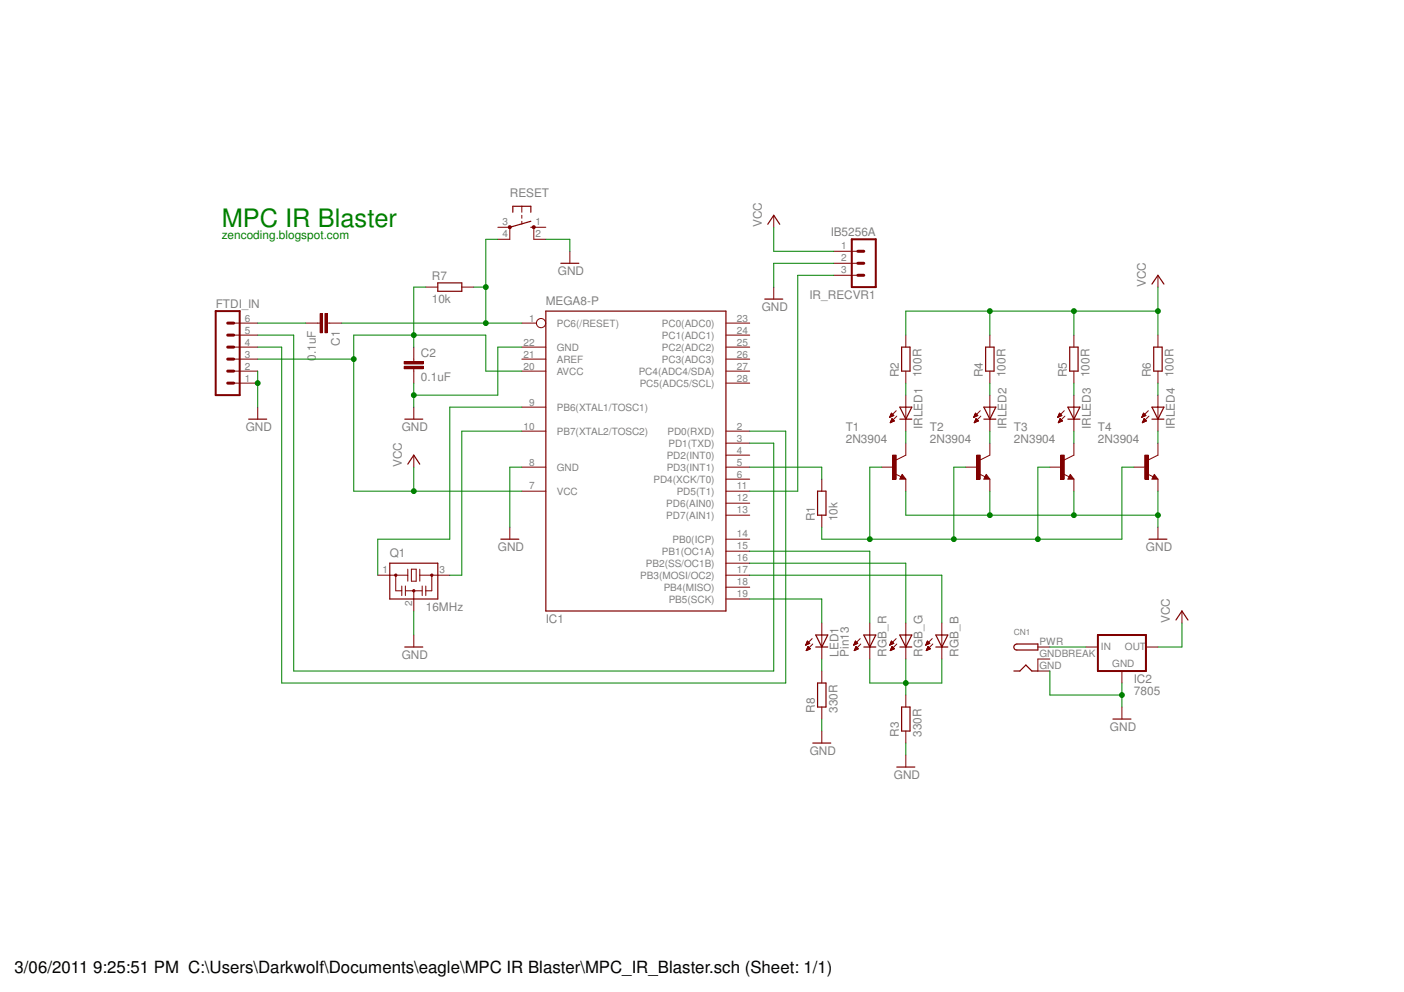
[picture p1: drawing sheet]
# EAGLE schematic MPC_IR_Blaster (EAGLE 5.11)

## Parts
C1  0.1uF  C-EU025-025X050  [C025-025X050]
C2  0.1uF  C-EU025-025X050  [C025-025X050]
CN1  DCBARRELPTH  [DCJACK_2MM_PTH]
FTDI_IN  MA06-1  [MA06-1]
IC1  MEGA8-P  [DIL28-3]
IC2  7805  78XXL  [78XXL]
IR_RECVR1  IB5256A  MA03-1  [MA03-1]
IRLED1  LED5MM  [LED5MM]
IRLED2  LED5MM  [LED5MM]
IRLED3  LED5MM  [LED5MM]
IRLED4  LED5MM  [LED5MM]
LED1  Pin13  LED3MM  [LED3MM]
Q1  16MHz  CSTCR6M00G53Z  [CSTCR6M]
R1  10k  R-EU_0204/5  [0204/5]
R2  100R  R-EU_0204/5  [0204/5]
R3  330R  R-EU_0204/5  [0204/5]
R4  100R  R-EU_0204/5  [0204/5]
R5  100R  R-EU_0204/5  [0204/5]
R6  100R  R-EU_0204/5  [0204/5]
R7  10k  R-EU_0204/5  [0204/5]
R8  330R  R-EU_0204/5  [0204/5]
RESET  10-XX  [B3F-10XX]
RGB_B  LED5MM  [LED5MM]
RGB_G  LED5MM  [LED5MM]
RGB_R  LED5MM  [LED5MM]
T1  2N3904  [TO92]
T2  2N3904  [TO92]
T3  2N3904  [TO92]
T4  2N3904  [TO92]

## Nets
DIGI_10: C1.1 IC1.1(PC6(/RESET)) R7.2 RESET.4(P1)
GND: C2.2 CN1.GND FTDI_IN.1 FTDI_IN.2 IC1.8(GND) IC1.22(GND) IC2.GND IR_RECVR1.2 Q1.2 R3.1 R8.1 RESET.2(S1) T1.3(E) T2.3(E) T3.3(E) T4.3(E)
N$1: IRLED1.A R2.1
N$2: IRLED1.K(C) T1.1(C)
N$3: R1.1 T1.2(B) T2.2(B) T3.2(B) T4.2(B)
N$4: R3.2 RGB_B.K(C) RGB_G.K(C) RGB_R.K(C)
N$5: IRLED2.A R4.1
N$6: IRLED2.K(C) T2.1(C)
N$7: IRLED3.A R5.1
N$8: IRLED3.K(C) T3.1(C)
N$9: IRLED4.A R6.1
N$10: IRLED4.K(C) T4.1(C)
N$11: C1.2 FTDI_IN.6
N$12: IC1.10(PB7(XTAL2/TOSC2)) Q1.3
N$13: IC1.9(PB6(XTAL1/TOSC1)) Q1.1
N$14: FTDI_IN.4 IC1.2(PD0(RXD))
N$15: FTDI_IN.5 IC1.3(PD1(TXD))
N$16: IC1.19(PB5(SCK)) LED1.A
N$17: LED1.K(C) R8.2
N$18: IC1.15(PB1(OC1A)) RGB_R.A
N$19: CN1.PWR IC2.IN
PIN3: IC1.5(PD3(INT1)) R1.2
PIN5: IR_RECVR1.3
PIN10: RGB_G.A
PIN11: RGB_B.A
VCC: C2.1 FTDI_IN.3 IC1.7(VCC) IC1.20(AVCC) IC2.OUT IR_RECVR1.1 R2.2 R4.2 R5.2 R6.2 R7.1
Unconnected: IC1.4(PD2(INT0)) IC1.6(PD4(XCK/T0)) IC1.11(PD5(T1)) IC1.12(PD6(AIN0)) IC1.13(PD7(AIN1)) IC1.14(PB0(ICP)) IC1.16(PB2(SS/OC1B)) IC1.17(PB3(MOSI/OC2)) IC1.18(PB4(MISO)) IC1.21(AREF) IC1.23(PC0(ADC0)) IC1.24(PC1(ADC1)) IC1.25(PC2(ADC2)) IC1.26(PC3(ADC3)) IC1.27(PC4(ADC4/SDA)) IC1.28(PC5(ADC5/SCL)) RESET.1(S) RESET.3(P)

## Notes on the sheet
- MPC IR Blaster
- zencoding.blogspot.com

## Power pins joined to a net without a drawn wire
GNDBREAK: CN1.GNDBREAK
